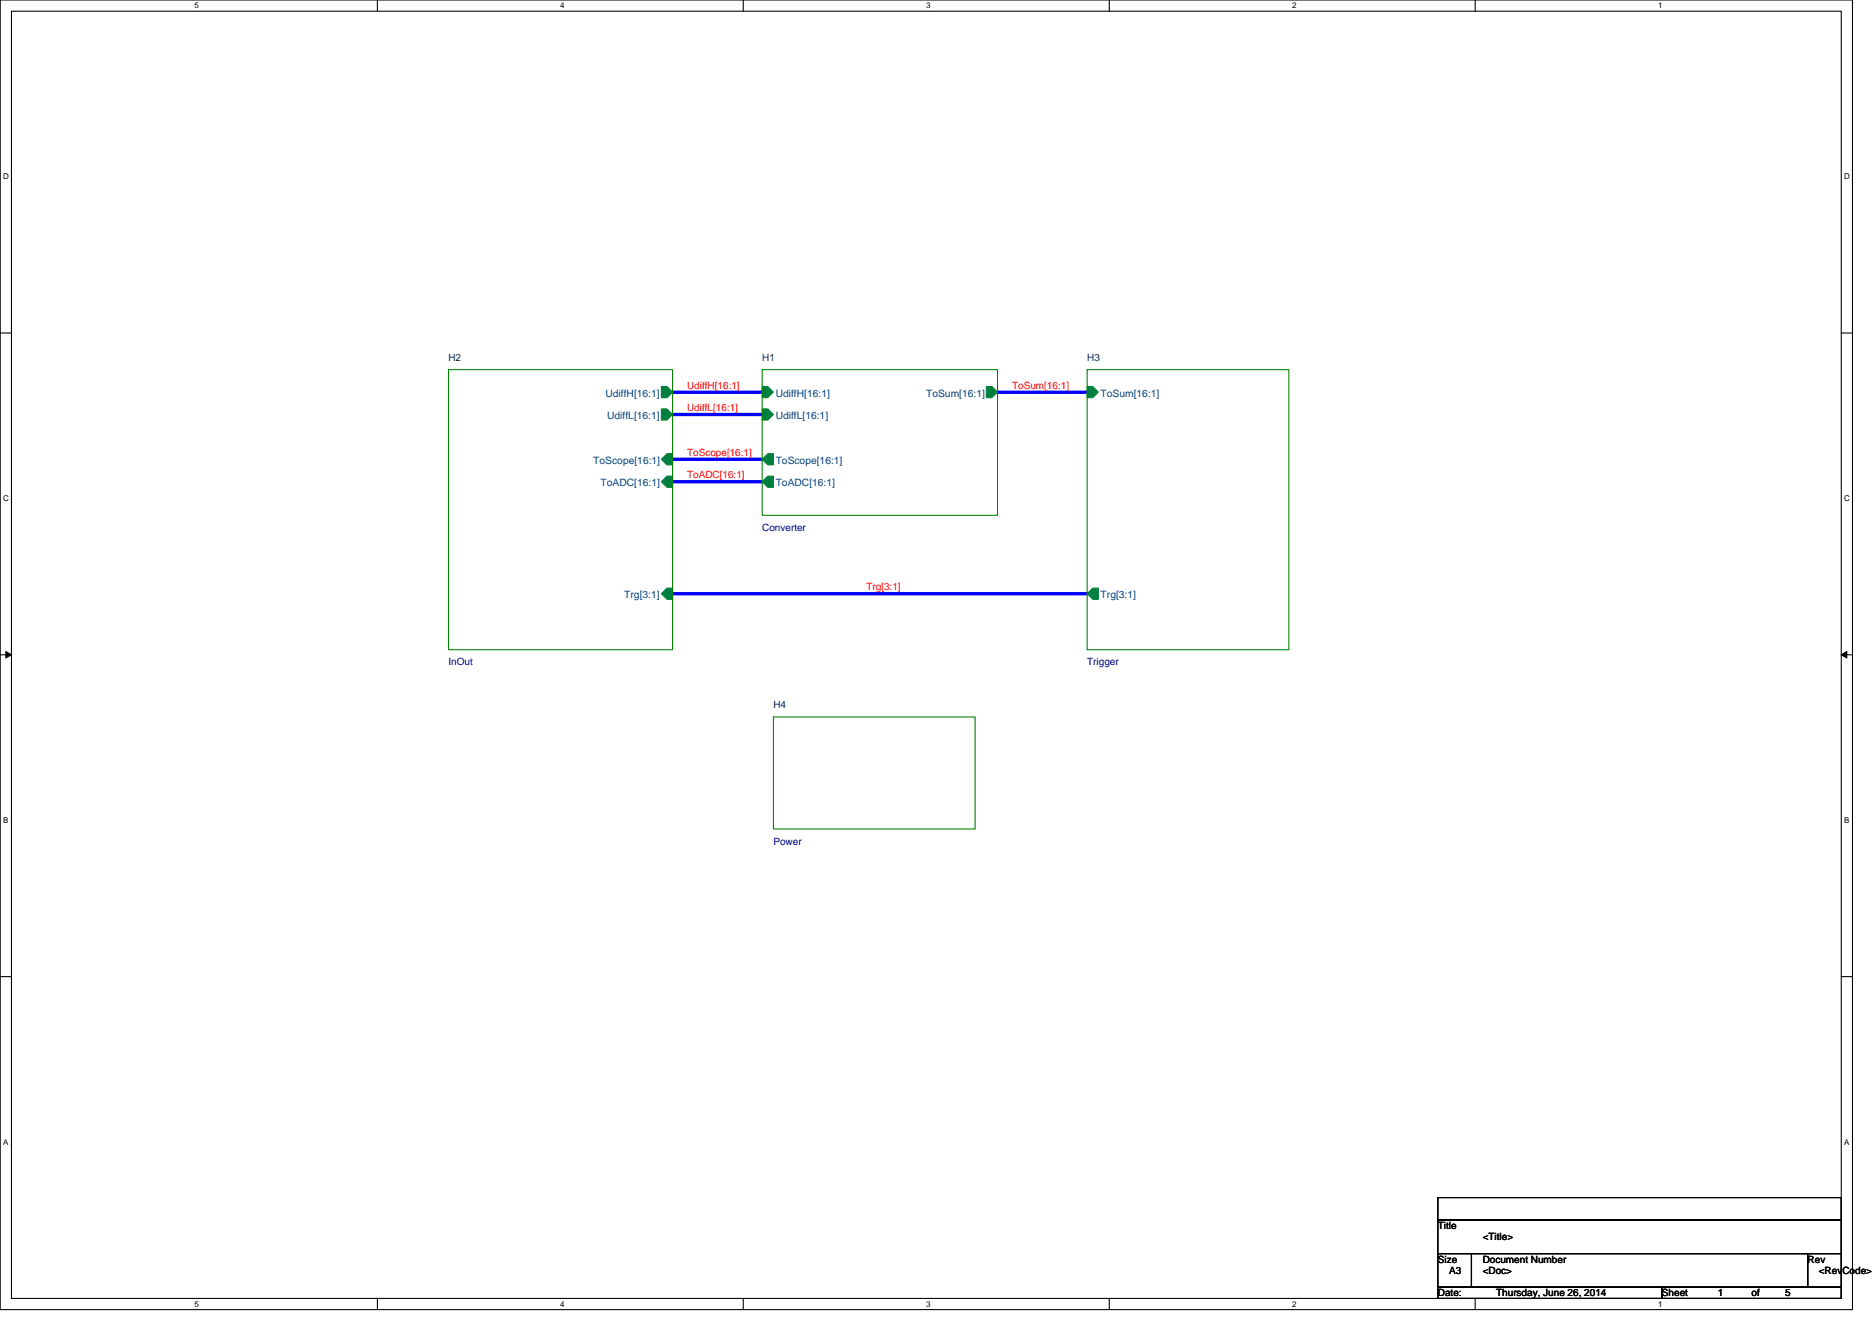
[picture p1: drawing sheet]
<svg xmlns="http://www.w3.org/2000/svg" width="297mm" height="210mm" viewBox="0 0 297 210" stroke-linecap="round" stroke-linejoin="round" font-family="sans-serif">
<path d="M0 0h293.9v207.9h-293.9zM1.8 1.8h290.4v204.3h-290.4z" fill="none" stroke="#000" stroke-width=".17"/>
<g fill="#fff">
<path d="M30.8 .2h.7v1.4h-.7z"/>
<path d="M30.8 206.3h.7v1.4h-.7z"/>
</g>
<path d="M59.9 0v1.8M59.9 206.1v1.8" fill="none" stroke="#000" stroke-width=".17"/>
<g fill="#fff">
<path d="M88.9 .2h.7v1.4h-.7z"/>
<path d="M88.9 206.3h.7v1.4h-.7z"/>
</g>
<path d="M117.9 0v1.8M117.9 206.1v1.8" fill="none" stroke="#000" stroke-width=".17"/>
<g fill="#fff">
<path d="M147 .2h.7v1.4h-.7z"/>
<path d="M147 206.3h.7v1.4h-.7z"/>
</g>
<path d="M176 0v1.8M176 206.1v1.8" fill="none" stroke="#000" stroke-width=".17"/>
<g fill="#fff">
<path d="M205 .2h.7v1.4h-.7z"/>
<path d="M205 206.3h.7v1.4h-.7z"/>
</g>
<path d="M234.1 0v1.8M234.1 206.1v1.8" fill="none" stroke="#000" stroke-width=".17"/>
<g fill="#fff">
<path d="M263.1 .2h.7v1.4h-.7z"/>
<path d="M263.1 206.3h.7v1.4h-.7z"/>
<path d="M.5 27.3h.9v1.4h-.9z"/>
<path d="M292.6 27.3h.9v1.4h-.9z"/>
<path d="M.5 78.4h.9v1.4h-.9z"/>
<path d="M292.6 78.4h.9v1.4h-.9z"/>
</g>
<path d="M0 52.9h1.8M292.2 52.9h1.7" fill="none" stroke="#000" stroke-width=".17"/>
<g fill="#fff">
<path d="M.5 129.5h.8v1.4h-.8z"/>
<path d="M292.6 129.5h.9v1.4h-.9z"/>
</g>
<path d="M0 103.9h1.8M292.2 103.9h1.7" fill="none" stroke="#000" stroke-width=".17"/>
<path d="M.9 103.4l.9 .5-.9 .5zM292.2 103.9l.8-.5v1z" fill="#000" stroke="#000" stroke-width=".16"/>
<g fill="#fff">
<path d="M.5 180.5h.8v1.4h-.8z"/>
<path d="M292.6 180.5h.9v1.4h-.9z"/>
</g>
<path d="M0 155h1.8M292.2 155h1.7M228.2 190.1h64v3.5h-64zM228.2 193.6h64v5.4h-64zM228.2 199h5.3v5.3h-5.3zM233.5 199h53.3v5.3h-53.3zM286.8 199h5.4v5.3h-5.4zM228.2 204.3h35.5v1.8h-35.5zM263.7 204.3h28.5v1.8h-28.5z" fill="none" stroke="#000" stroke-width=".17"/>
<path d="M106.7 62.2h14.2M106.7 65.8h14.2M106.7 72.9h14.2M106.7 76.5h14.2M158.3 62.2h14.2M106.7 94.2h65.8" fill="none" stroke="#00f" stroke-width=".53"/>
<g fill="#008040" stroke="#008040" stroke-width=".17">
<path d="M156.5 61.3h.9l.9 .9-.9 .9h-.9z" fill-rule="evenodd"/>
<path d="M120.9 61.3h.9l.9 .9-.9 .9h-.9z" fill-rule="evenodd"/>
<path d="M120.9 76.5l.9-.9h.9v1.7h-.9z" fill-rule="evenodd"/>
<path d="M120.9 72.9l.9-.9h.9v1.8h-.9z" fill-rule="evenodd"/>
<path d="M120.9 64.9h.9l.9 .9-.9 .9h-.9z" fill-rule="evenodd"/>
<path d="M172.5 94.2l.9-.9h.9v1.8h-.9z" fill-rule="evenodd"/>
<path d="M172.5 61.3h.9l.9 .9-.9 .9h-.9z" fill-rule="evenodd"/>
<path d="M104.9 94.2l.9-.9h.9v1.8h-.9z" fill-rule="evenodd"/>
<path d="M104.9 61.3h.9l.9 .9-.9 .9h-.9z" fill-rule="evenodd"/>
<path d="M104.9 76.5l.9-.9h.9v1.7h-.9z" fill-rule="evenodd"/>
<path d="M104.9 72.9l.9-.9h.9v1.8h-.9z" fill-rule="evenodd"/>
<path d="M104.9 64.9h.9l.9 .9-.9 .9h-.9z" fill-rule="evenodd"/>
</g>
<path d="M71.2 58.7h35.5v44.4h-35.5zM120.9 58.7h37.4v23.1h-37.4zM172.5 58.7h32v44.4h-32zM122.7 113.8h32v17.8h-32z" fill="none" stroke="#008000" stroke-width=".17"/>
<g font-size="1.6" fill="#004040">
<text x="71.2" y="57.3">H2</text>
<text x="120.9" y="57.3">H1</text>
<text x="172.5" y="57.3">H3</text>
<text x="122.7" y="112.4">H4</text>
</g>
<g font-size="1.6" fill="#004080">
<text x="96.1" y="62.9">UdiffH[16:1]</text>
<text x="123.1" y="62.9">UdiffH[16:1]</text>
<text x="147" y="62.9">ToSum[16:1]</text>
<text x="174.6" y="62.9">ToSum[16:1]</text>
<text x="96.3" y="66.5">UdiffL[16:1]</text>
<text x="123.1" y="66.5">UdiffL[16:1]</text>
<text x="94.1" y="73.6">ToScope[16:1]</text>
<text x="95.3" y="77.2">ToADC[16:1]</text>
<text x="123.1" y="77.2">ToADC[16:1]</text>
<text x="123.1" y="73.6">ToScope[16:1]</text>
<text x="99.1" y="95">Trg[3:1]</text>
<text x="174.6" y="95">Trg[3:1]</text>
</g>
<g font-size="1.6" fill="#f00">
<text x="109" y="61.7">UdiffH[16:1]</text>
<text x="109" y="65.3">UdiffL[16:1]</text>
<text x="160.6" y="61.7">ToSum[16:1]</text>
<text x="109" y="72.4">ToScope[16:1]</text>
<text x="109" y="75.9">ToADC[16:1]</text>
<text x="137.5" y="93.7">Trg[3:1]</text>
</g>
<g font-size="1.6" fill="#000080">
<text x="120.9" y="84.3">Converter</text>
<text x="71.2" y="105.6">InOut</text>
<text x="172.5" y="105.6">Trigger</text>
<text x="122.7" y="134">Power</text>
</g>
<g font-size="1.6">
<text x="228.2" y="195.1">Title</text>
<text x="235.3" y="196.8">&lt;Title&gt;</text>
<text x="228.2" y="200.4">Size</text>
<text x="229.9" y="202.2">A3</text>
<text x="235.3" y="200.4">Document Number</text>
<text x="235.3" y="202.2">&lt;Doc&gt;</text>
<text x="286.8" y="200.4">Rev</text>
<text x="288.6" y="202.2">&lt;RevCode&gt;</text>
<text x="228.2" y="205.7">Date:</text>
<text x="237.4" y="205.7">Thursday, June 26, 2014</text>
<text x="263.7" y="205.7">Sheet</text>
<text x="272.6" y="205.7">1</text>
<text x="277.9" y="205.7">of</text>
<text x="283.3" y="205.7">5</text>
</g>
<g font-size="1.3">
<text x="30.8" y="1.3">5</text>
<text x="88.9" y="1.3">4</text>
<text x="147" y="1.3">3</text>
<text x="205" y="1.3">2</text>
<text x="263.1" y="1.3">1</text>
<text x=".5" y="28.4">D</text>
<text x="292.6" y="28.4">D</text>
<text x=".5" y="79.5">C</text>
<text x="292.6" y="79.5">C</text>
<text x=".5" y="130.6">B</text>
<text x="292.6" y="130.6">B</text>
<text x=".5" y="181.7">A</text>
<text x="292.6" y="181.7">A</text>
<text x="30.8" y="207.4">5</text>
<text x="88.9" y="207.4">4</text>
<text x="147" y="207.4">3</text>
<text x="205" y="207.4">2</text>
<text x="263.1" y="207.4">1</text>
</g>
</svg>
